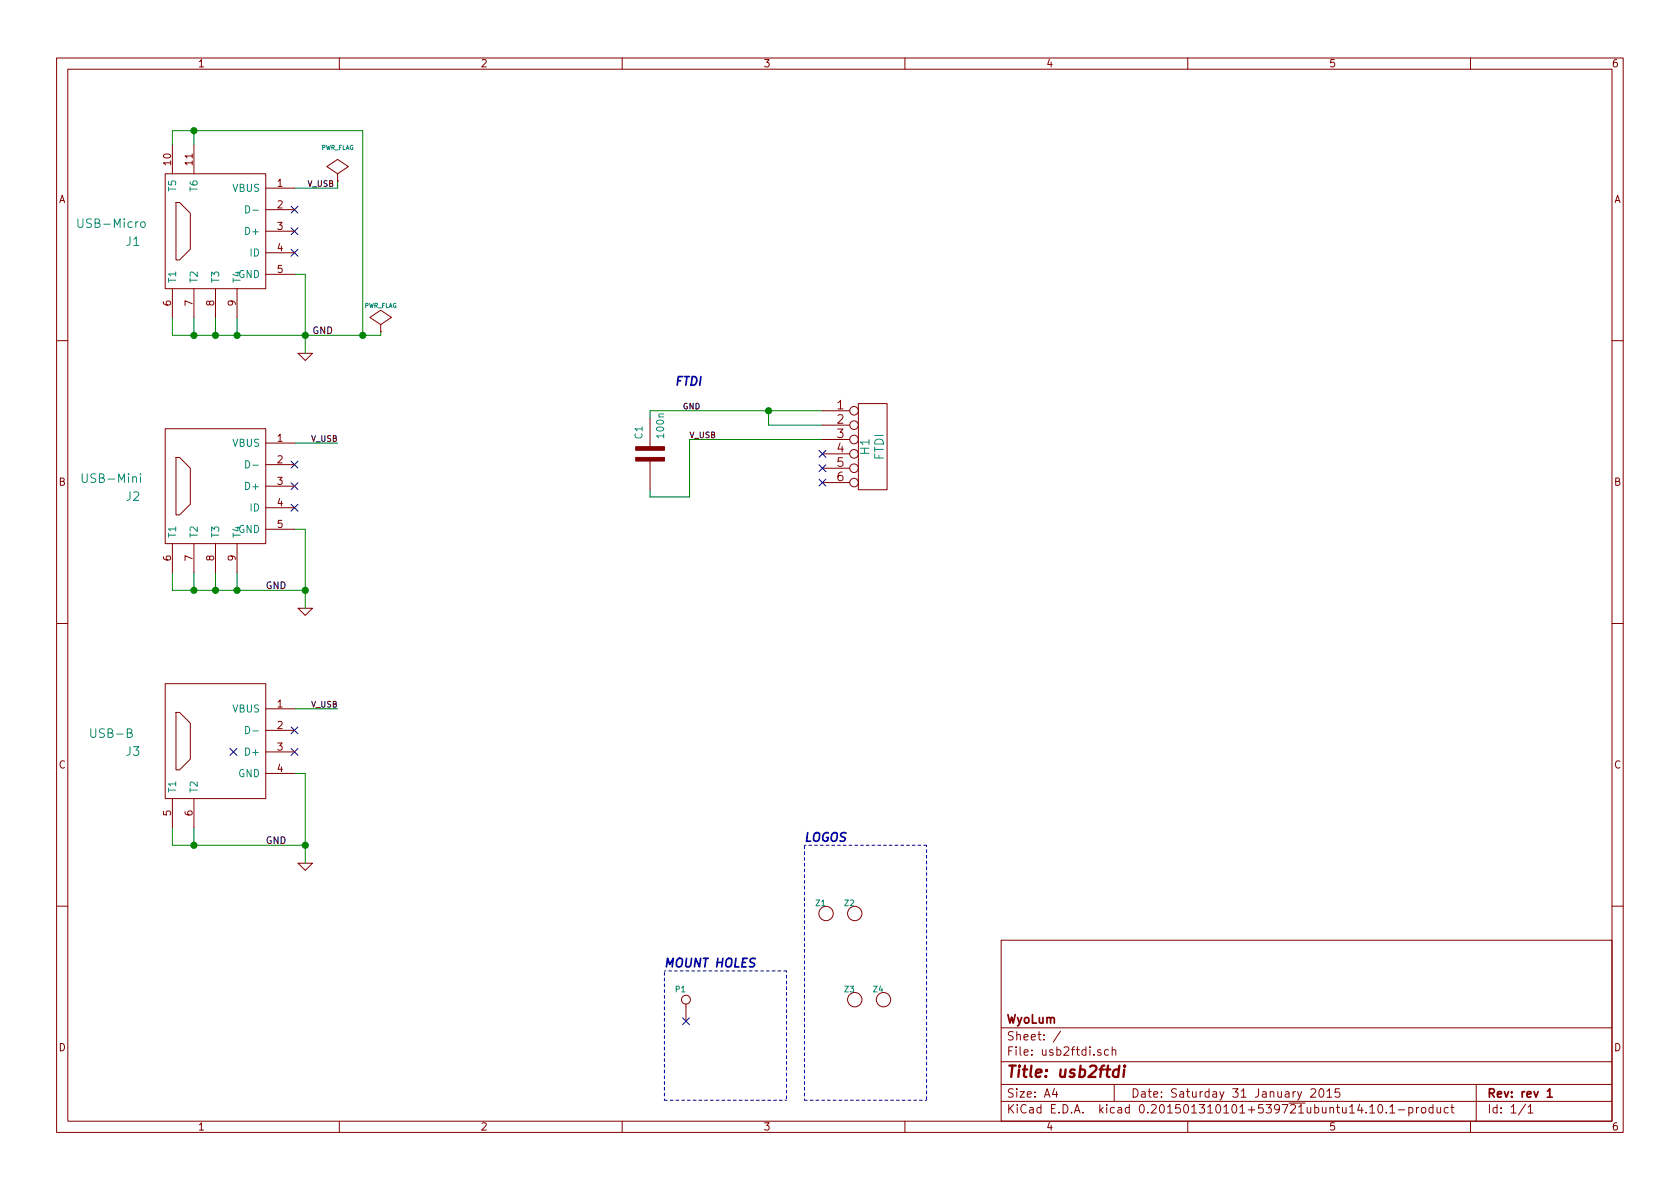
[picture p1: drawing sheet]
<svg xmlns="http://www.w3.org/2000/svg" width="297mm" height="210mm" viewBox="0 0 297 210" stroke-linecap="round" stroke-linejoin="round" font-family="sans-serif">
<g fill="none" stroke="#840000" stroke-width=".18">
<path d="M10 10.3h277v189.9h-277zM12 12.2h273v186.1h-273zM60 10.3v1.9M110 10.3v1.9M160 10.3v1.9M210 10.3v1.9M260 10.3v1.9M29.2 30.7h17.8v20.3h-17.8zM30.5 25.6v5.1M31.1 35.8h.6l2 1.9v6.4l-2 1.9h-.6zM34.3 25.6v5.1M47 33.3h5.1"/>
<path d="M47 37.1h5.1M59.7 32h.1M59.7 30.7l1.9-1.2-1.9-1.3-1.9 1.3 1.9 1.2v1.3M30.5 51v5.1M34.3 51v5.1M38.1 51v5.1M41.9 51v5.1M47 40.9h5.1M47 44.7h5.1M47 48.5h5.1M67.3 58.7h.1M67.3 57.4l1.9-1.3-1.9-1.2-1.9 1.2 1.9 1.3v1.3"/>
<path d="M10 60.2h2M29.2 75.8h17.8v20.3h-17.8zM47 78.4h5.1M52.7 62.5h2.5l-1.2 1.2zM114.9 73.9v5.1M145.4 72.6h4.8M145.4 75.2h4.8M145.4 77.7h4.8M151.8 71.4h5v15.2h-5zM285 60.2h2M30.5 96.1v5.1M31.1 80.9h.6l2 1.9v6.3l-2 2h-.6z"/>
<path d="M34.3 96.1v5.1M38.1 96.1v5.1M41.9 96.1v5.1M47 82.2h5.1M47 86h5.1M47 89.8h5.1M47 93.6h5.1M114.9 81.5v5.1M145.4 80.3h4.8M145.4 82.8h4.8M145.4 85.3h4.8M10 110.3h2"/>
<path d="M52.7 107.6h2.5l-1.2 1.2zM285 110.3h2M29.2 120.9h17.8v20.3h-17.8zM31.1 126h.6l2 1.9v6.3l-2 1.9h-.6zM47 125.3h5.1M47 129.2h5.1M47 133h5.1M47 136.8h5.1M30.5 141.2v5.1M34.3 141.2v5.1M52.7 152.6h2.5l-1.2 1.3zM10 160.2h2"/>
<path d="M121.3 177.5v3.1M177 166.3h108v32h-108zM285 160.2h2M60 198.3v1.9M110 198.3v1.9M160 198.3v1.9M177 194.8h108M177 191.8h108M177 187.8h108M177 181.8h108M186.4 192.5l-.3 1h.9M186.8 193v1"/>
<path d="M187.5 182.3l-1.3 2M194.6 185.7a.37 .37 0 0 0-.5 .1v.2l.5 .2 .1 .1-.2 .3-.4-.1M196 185.7l-.4-.1-.3 .3 .1 .6 .2 .1 .4-.1M196.6 185.7l.2-.1 .4 .1 .1 .9M196.6 185.1v1.5M197 191.8v3M210 198.3v1.9M231.8 192.7l.2-.2h.4l.2 .5-.9 1h.9M233.3 192.7l.3-.2a.81 .81 0 0 1 .5 .6 .81 .81 0 0 1-.2 .8l-.2 .1a.79 .79 0 0 1-.4-1.3zM234.6 193l.5-.5v1.5M234.6 194h.9M236.8 192.5h-.7l-.1 .7 .3-.1 .5 .1 .1 .2-.1 .5-.2 .1-.6-.1"/>
<path d="M242.2 195.8l.4-.5v1.5M242.2 196.8h.9M243.8 195.5l.2-.2a.81 .81 0 0 1 .6 .6 .81 .81 0 0 1-.3 .8l-.2 .1a.79 .79 0 0 1-.3-1.3zM245.1 196.7v.1M245.7 195.8l.5-.5v1.5M245.7 196.8h.9M247.2 196.3h1.2M249.1 195.9l.4-.1 .3 .3-.1 .6h-.6M249.1 195.8v1.5M250.4 195.8v1M250.9 195.8l-.5 .3M251.4 196l.2-.2 .4 .2 .1 .5-.1 .2-.4 .1-.2-.1z"/>
<path d="M253.4 195.9l-.5-.1-.2 .3v.6l.2 .1 .5-.1M253.4 195.3v1.5M254.1 195.8l.1 .9 .3 .1 .2-.1M254.7 195.8v1M256.1 195.9l-.5-.1-.3 .3 .1 .6 .2 .1 .5-.1M256.5 195.8h.6M256.7 195.3v1.3l.4 .2M260 198.3v1.9M261 191.8v6.5M269.7 195.2l-1.2 2M270.2 195.8l.4-.5v1.5M270.2 196.8h.8"/>
<circle cx="151" cy="72.6" r=".76"/>
<circle cx="151" cy="75.2" r=".76"/>
<circle cx="151" cy="77.7" r=".76"/>
<circle cx="151" cy="80.3" r=".76"/>
<circle cx="151" cy="82.8" r=".76"/>
<circle cx="151" cy="85.3" r=".76"/>
<circle cx="121.3" cy="176.8" r=".79"/>
<circle cx="146" cy="161.5" r="1.27"/>
<circle cx="151.1" cy="176.8" r="1.27"/>
<circle cx="151.1" cy="161.5" r="1.27"/>
<circle cx="156.2" cy="176.8" r="1.27"/>
</g>
<path d="M273.6 193l.4-.5v1.5M273.6 194h.8" fill="none" stroke="#840000" stroke-width=".3"/>
<path d="M197.8 189.2a.7 .7 0 0 0-1 .3v.8l.3 .1 .6-.1M197.9 188.4l-.2 2M198.8 189.1l-.2 1.3M198.9 188.4l-.1 .2 .2-.1-.1-.1-.1 .2" fill="none" stroke="#840000" stroke-width=".41"/>
<g fill="#008400" stroke="#008400" stroke-width=".25">
<circle cx="135.9" cy="72.6" r=".51"/>
<circle cx="54" cy="59.3" r=".51"/>
<circle cx="41.9" cy="59.3" r=".51"/>
<circle cx="38.1" cy="59.3" r=".51"/>
<circle cx="34.3" cy="59.3" r=".51"/>
<circle cx="54" cy="104.4" r=".51"/>
<circle cx="41.9" cy="104.4" r=".51"/>
<circle cx="38.1" cy="104.4" r=".51"/>
<circle cx="34.3" cy="104.4" r=".51"/>
<circle cx="54" cy="149.5" r=".51"/>
<circle cx="34.3" cy="149.5" r=".51"/>
<circle cx="64.1" cy="59.3" r=".51"/>
<circle cx="34.3" cy="23.1" r=".51"/>
</g>
<g fill="none" stroke="#008400" stroke-width=".18">
<path d="M30.5 25.6v-2.5h33.6v36.2M34.3 23.1v2.5M59.7 32v1.3h-7.6M30.5 56.1v3.2h36.8v-.6M34.3 56.1v3.2M38.1 56.1v3.2M41.9 56.1v3.2M52.1 48.5h1.9v14M52.1 78.4h7.6M135.9 72.6v2.6h9.5M145.4 72.6h-30.5v1.3M145.4 77.7h-23.5v10.2h-7v-1.3"/>
<path d="M52.1 93.6h1.9v14M30.5 101.2v3.2h23.5M34.3 101.2v3.2M38.1 101.2v3.2M41.9 101.2v3.2M52.1 136.8h1.9v15.8M52.1 125.3h7.6M30.5 146.3v3.2h23.5M34.3 146.3v3.2"/>
</g>
<g fill="#840000" stroke="#840000" stroke-width=".18">
<path d="M112.4 80.9h5.1v.6h-5.1z"/>
<path d="M112.4 79h5.1v.6h-5.1z"/>
</g>
<path d="M142.2 149.5h21.6M163.8 149.5v45.1M117.5 171.7h21.6M139.1 171.7v22.9M117.5 194.6v-22.9M139.1 194.6h-21.6M142.2 194.6v-45.1M163.8 194.6h-21.6" fill="none" stroke="#0000c2" stroke-width=".18" stroke-dasharray=".5" stroke-dashoffset=".3"/>
<g fill="none" stroke="#000084" stroke-width=".18">
<path d="M51.5 36.5l1.2 1.2M52.7 36.5l-1.2 1.2M51.5 44.1l1.2 1.2M51.5 40.3l1.2 1.2M52.7 44.1l-1.2 1.2M52.7 40.3l-1.2 1.2M144.8 79.6l1.2 1.3M146 79.6l-1.2 1.3M51.5 89.2l1.2 1.2M51.5 85.4l1.2 1.2M51.5 81.6l1.2 1.2M52.7 89.2l-1.2 1.2"/>
<path d="M52.7 85.4l-1.2 1.2M52.7 81.6l-1.2 1.2M144.8 82.2l1.2 1.2M144.8 84.7l1.2 1.2M146 82.2l-1.2 1.2M146 84.7l-1.2 1.2M40.7 132.4l1.2 1.2M41.9 132.4l-1.2 1.2M51.5 132.4l1.2 1.2M51.5 128.5l1.2 1.3M52.7 132.4l-1.2 1.2M52.7 128.5l-1.2 1.3"/>
<path d="M120.7 180l1.2 1.2M121.9 180l-1.2 1.2"/>
</g>
<path d="M24.9 39.4l.3-.2 .4 .2 .1 .5-.2 .3h-.3l-.3-.1zM43.4 36.4a.64 .64 0 0 1 .8 .6 .64 .64 0 0 1-.8 .7zM44.7 37.2h1M24.8 83.8v.1M24.8 84.3v1M43.4 81.5a.64 .64 0 0 1 .8 .6 .64 .64 0 0 1-.8 .6zM44.7 82.3h1M43.4 128.5a.64 .64 0 0 1 .8 .6 .64 .64 0 0 1-.8 .6zM44.7 129.3h1" fill="none" stroke="#008484" stroke-width=".18"/>
<text font-size="2.8" fill="#840000" x="178" y="190.5">Title: usb2ftdi</text>
<g font-size="2.1" fill="#008484">
<text x="14.3" y="40.3">USB-Micro</text>
<text x="22.3" y="43.5">J1</text>
<text x="153.7" y="80.3" transform="rotate(-90 153.7 80.3)">H1</text>
<text x="156.3" y="81.4" transform="rotate(-90 156.3 81.4)">FTDI</text>
<text x="15" y="85.4">USB-Mini</text>
<text x="22.3" y="88.6">J2</text>
<text x="16.3" y="130.5">USB-B</text>
<text x="22.3" y="133.6">J3</text>
</g>
<g font-size="2.1" fill="#0000c2">
<text x="119.4" y="68.2">FTDI</text>
<text x="142.2" y="148.8">LOGOS</text>
<text x="117.5" y="171.1">MOUNT HOLES</text>
</g>
<g font-size="2.1" fill="#840000">
<text x="148" y="72.4">1</text>
<text x="148" y="74.9">2</text>
<text x="148" y="77.5">3</text>
<text x="148" y="80">4</text>
<text x="148" y="82.5">5</text>
<text x="148" y="85.1">6</text>
<text x="178" y="184">Sheet: /</text>
<text x="178" y="181">WyoLum</text>
<text x="178" y="186.7">File: usb2ftdi.sch</text>
<text x="178" y="196.9">KiCad E.D.A. kicad 0.201501310101+539721ubuntu14.10.1-product</text>
<text x="178" y="194.1">Size: A4</text>
<text x="200" y="194.1">Date: Saturday 31 January 2015</text>
<text x="263" y="194.1">Rev: rev 1</text>
<text x="263" y="196.9">Id: 1/1</text>
</g>
<g font-size="1.8" fill="#840000">
<text x="35" y="11.9">1</text>
<text x="85" y="11.9">2</text>
<text x="135" y="11.9">3</text>
<text x="185" y="11.9">4</text>
<text x="235" y="11.9">5</text>
<text x="285" y="11.9">6</text>
<text x="30.2" y="29.2" transform="rotate(-90 30.2 29.2)">10</text>
<text x="34" y="29.2" transform="rotate(-90 34 29.2)">11</text>
<text x="10.4" y="35.9">A</text>
<text x="49" y="33">1</text>
<text x="285.4" y="35.9">A</text>
<text x="49" y="36.8">2</text>
<text x="49" y="40.6">3</text>
<text x="49" y="44.4">4</text>
<text x="49" y="48.3">5</text>
<text x="30.2" y="54.1" transform="rotate(-90 30.2 54.1)">6</text>
<text x="34" y="54.1" transform="rotate(-90 34 54.1)">7</text>
<text x="37.8" y="54.1" transform="rotate(-90 37.8 54.1)">8</text>
<text x="41.7" y="54.1" transform="rotate(-90 41.7 54.1)">9</text>
<text x="49" y="78.1">1</text>
<text x="49" y="81.9">2</text>
<text x="10.4" y="85.9">B</text>
<text x="49" y="85.7">3</text>
<text x="49" y="89.5">4</text>
<text x="285.4" y="85.9">B</text>
<text x="49" y="93.3">5</text>
<text x="30.2" y="99.2" transform="rotate(-90 30.2 99.2)">6</text>
<text x="34" y="99.2" transform="rotate(-90 34 99.2)">7</text>
<text x="37.8" y="99.2" transform="rotate(-90 37.8 99.2)">8</text>
<text x="41.7" y="99.2" transform="rotate(-90 41.7 99.2)">9</text>
<text x="49" y="125.1">1</text>
<text x="49" y="128.9">2</text>
<text x="10.4" y="135.9">C</text>
<text x="49" y="132.7">3</text>
<text x="49" y="136.5">4</text>
<text x="285.4" y="135.9">C</text>
<text x="30.2" y="144.2" transform="rotate(-90 30.2 144.2)">5</text>
<text x="34" y="144.2" transform="rotate(-90 34 144.2)">6</text>
<text x="10.4" y="185.9">D</text>
<text x="285.4" y="185.9">D</text>
<text x="35" y="199.9">1</text>
<text x="85" y="199.9">2</text>
<text x="135" y="199.9">3</text>
<text x="185" y="199.9">4</text>
<text x="235" y="199.9">5</text>
<text x="285" y="199.9">6</text>
</g>
<g font-size="1.8" fill="#008484">
<text x="31.1" y="33.8" transform="rotate(-90 31.1 33.8)">T5</text>
<text x="34.9" y="33.8" transform="rotate(-90 34.9 33.8)">T6</text>
<text x="41.1" y="33.9">VBUS</text>
<text x="43.7" y="41.5">D+</text>
<text x="44.2" y="45.3">ID</text>
<text x="31.1" y="50" transform="rotate(-90 31.1 50)">T1</text>
<text x="34.9" y="50" transform="rotate(-90 34.9 50)">T2</text>
<text x="38.7" y="50" transform="rotate(-90 38.7 50)">T3</text>
<text x="42" y="49.1">GND</text>
<text x="42.5" y="50" transform="rotate(-90 42.5 50)">T4</text>
<text x="113.6" y="77.6" transform="rotate(-90 113.6 77.6)">C1</text>
<text x="117.4" y="77.3" transform="rotate(-90 117.4 77.3)">100n</text>
<text x="41.1" y="79">VBUS</text>
<text x="43.7" y="86.6">D+</text>
<text x="31.1" y="95.1" transform="rotate(-90 31.1 95.1)">T1</text>
<text x="34.9" y="95.1" transform="rotate(-90 34.9 95.1)">T2</text>
<text x="38.7" y="95.1" transform="rotate(-90 38.7 95.1)">T3</text>
<text x="42" y="94.2">GND</text>
<text x="42.5" y="95.1" transform="rotate(-90 42.5 95.1)">T4</text>
<text x="44.2" y="90.4">ID</text>
<text x="41.1" y="126">VBUS</text>
<text x="42" y="137.4">GND</text>
<text x="43.7" y="133.6">D+</text>
<text x="31.1" y="140.2" transform="rotate(-90 31.1 140.2)">T1</text>
<text x="34.9" y="140.2" transform="rotate(-90 34.9 140.2)">T2</text>
</g>
<g font-size="1.7">
<text x="55.2" y="59">GND</text>
<text x="47" y="104.1">GND</text>
<text x="47" y="149.2">GND</text>
</g>
<g font-size="1.4">
<text x="54.3" y="33">V_USB</text>
<text x="120.7" y="72.4">GND</text>
<text x="121.9" y="77.5">V_USB</text>
<text x="55" y="78.1">V_USB</text>
<text x="55" y="125.1">V_USB</text>
</g>
<g font-size="1.4" fill="#008484">
<text x="144.3" y="160.2">Z1</text>
<text x="149.4" y="160.2">Z2</text>
<text x="119.4" y="175.5">P1</text>
<text x="149.4" y="175.5">Z3</text>
<text x="154.4" y="175.5">Z4</text>
</g>
<g font-size="1.1" fill="#008484">
<text x="56.7" y="26.5">PWR_FLAG</text>
<text x="64.3" y="54.4">PWR_FLAG</text>
</g>
</svg>
